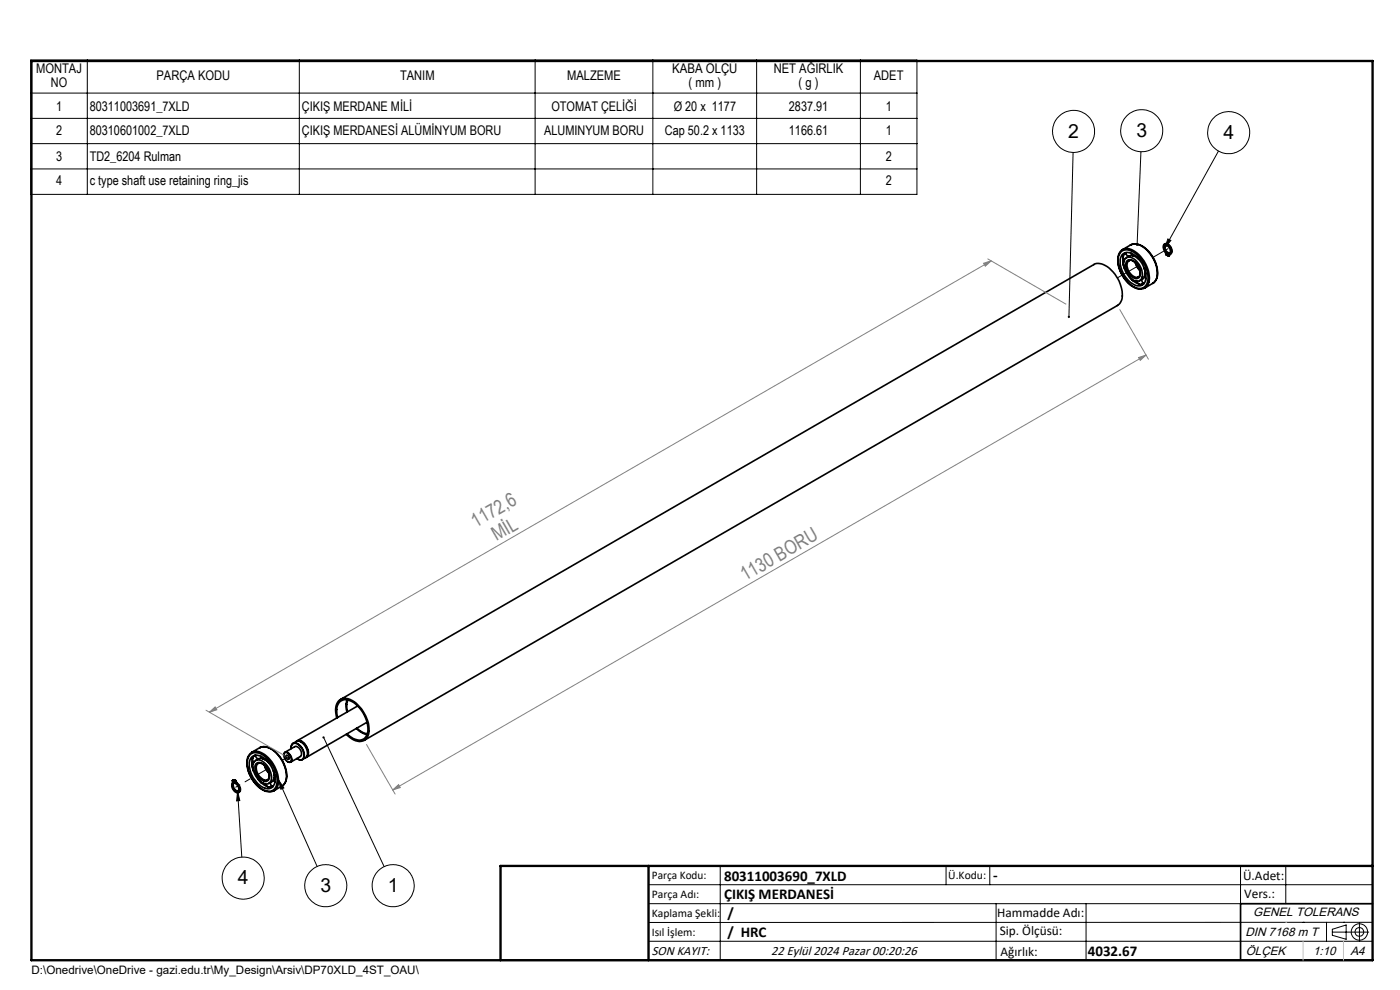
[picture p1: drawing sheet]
<svg xmlns="http://www.w3.org/2000/svg" width="297mm" height="210mm" viewBox="0 0 297 210" stroke-linecap="round" stroke-linejoin="round" font-family="sans-serif">
<g fill="none" stroke="#000" stroke-width=".35">
<path d="M237.8 53.4a2.64 2.64 0 0 1 3.6 .8 6.2 6.2 0 0 1 1.9 6 1.95 1.95 0 0 1-3.2 .4 6.7 6.7 0 0 1-2.8-6.2zM238 54.1a2.15 2.15 0 0 1 3.2 .5 5.3 5.3 0 0 1 1.7 5.2 1.65 1.65 0 0 1-2.7 .4 5.8 5.8 0 0 1-2.5-5.5zM238.2 52.9a2.97 2.97 0 0 0-1 3.4 6.5 6.5 0 0 0 4.4 5l1.3-.2M238.2 52.9a2.65 2.65 0 0 1 3.1 .8 6.5 6.5 0 0 1 2.3 6.5l-.7 .9M238.2 52.9l1.7-.9a2.65 2.65 0 0 1 3.1 .7 6.6 6.6 0 0 1 2.3 6.6l-.8 .8M238.2 55.2v.5M238.3 54.5l.2 .6M238.3 54.4v.1M238.3 54.5v1.5M238.3 56.2l.2 .8M238.4 55.4l-.1 .4 .1 .6M238.7 53.6l-.4 .9"/>
<path d="M238.8 54.8a1.69 1.69 0 0 1 2.3 .6 3.5 3.5 0 0 1 .9 3.9 1.57 1.57 0 0 1-2.2-.4 3.7 3.7 0 0 1-1.2-3.9zM238.9 53.6l.2 .6 .3 .2M238.9 53.7l-.5 .3M239.2 55.2a2.04 2.04 0 0 1 2.4 1.6 1.55 1.55 0 0 1-.4 2.3 2.81 2.81 0 0 1-2.2-3.7zM239.5 55.3a1.45 1.45 0 0 1 1.8 1 1.82 1.82 0 0 1 .2 2.5M239.5 55.3a2.19 2.19 0 0 0 .7 3.1l.5 .4h.8M239.5 55.3h.1M239.5 54.3l-.5 .4M239.6 58.7l.5 .7M239.6 54.3a1.73 1.73 0 0 1 1.8 .5M239.6 54.3l-.1 .1M239.8 52a3.2 3.2 0 0 1 3.7 1.1 6.3 6.3 0 0 1 1.8 6.2l-.8 .8"/>
<path d="M240 53.7l.4 .6M240 59.2l.3 .3M240.3 54.2h-.1M240.3 59.5l.6 .1M240.3 59.5l1.3 .7M240.6 54.3h.3M240.8 55.7l.4 .9 .6 .8M241 55.9l.8 1.3M241.2 59.6l.4 .6M241.2 54.6l.4 .4M241.5 58.8h.1M241.5 54.9l.2 .2"/>
<path d="M242.3 59.3v.4l.4 .4M242.3 59.2h.1M242.4 59.2l-.6 .3M242.7 56.9l.1 .3M242.8 57.1l.2 .5M242.9 58.4l.2 .7M242.9 57.4a1.67 1.67 0 0 1-.5 1.8M242.9 58.6l-.1 .1M242.9 57.6v.1M243.1 58l-.2 .2M247 52.2a.89 .89 0 0 1 .9 .1 .89 .89 0 0 1 .4 .9v.2a.63 .63 0 0 1-.7 .3 .63 .63 0 0 1-.5-.6l-.2-.5zM247 51.8a1.27 1.27 0 0 1 1.6 1.5l-.1 .4-.3 .2"/>
<path d="M247.2 52a1.23 1.23 0 0 0 .6 1.6M247.4 53.7l.1 .3zM247.6 53.7v.4M247.7 53.7v.5l.2 .1M247.7 53.7h.5M247.7 54.1h-.1M247.8 53.6l-.2 .1M247.8 53.6h.1M248 54.1v-.1a.71 .71 0 0 0 .4-1.2 1.22 1.22 0 0 0-1.4-1 1.86 1.86 0 0 0 .3 1.8v.4l.3 .1M248 54.1l-.1 .2M248.1 54.2l-.2 .1M248.1 54l-.1 .1"/>
<path d="M248.1 54v.2M248.1 53.9v.1M241.6 60.2h.1M241.6 60.2l1 .1M242.6 60.1l-.5 .2M244.5 60.1l-1.6 1M53.5 159.6a2.92 2.92 0 0 0-1 3.5 6.3 6.3 0 0 0 4.4 4.8l1.2-.2M53.5 159.6l1.6-1a3.1 3.1 0 0 1 3.5 1.1 6.6 6.6 0 0 1 1.9 6.2l-.6 .8-1.8 1M53.5 159.6a3.5 3.5 0 0 1 3.8 1.5 6.2 6.2 0 0 1 1.5 5.8l-.7 .8M55.2 158.6a3.7 3.7 0 0 1 4.1 1.8 5.9 5.9 0 0 1 1.3 5.5l-.4 .6-.5 .3M60.4 159.7a1.17 1.17 0 0 1 1.4 1.2 .55 .55 0 0 1-.3 .7 .55 .55 0 0 1-.7-.2 1.36 1.36 0 0 1-.4-1.7zM60.4 159.6l2.1-1.2a1.42 1.42 0 0 1 1.4 1.8l-2.2 1.5"/>
<path d="M61.8 158.6a.87 .87 0 0 1 .4-1 .87 .87 0 0 1 1.1 .3 2.56 2.56 0 0 1 1 3.1l-.4 .2-.8-.2M61.8 158.8a.91 .91 0 0 1 .4-1.1 .91 .91 0 0 1 1.2 .3 2.52 2.52 0 0 1 .9 3l-.7 .2-.6-.3M62.2 157.7l.6-.4a1.81 1.81 0 0 1 2.2 1.4 1.52 1.52 0 0 1-.2 2M62.9 157.3a1.52 1.52 0 0 1 2.1 1 1.82 1.82 0 0 1 .1 2.3l-.2 .1M63.2 157.2a2.32 2.32 0 0 1 1.9 3.2M71.4 152.3a3.6 3.6 0 0 1 .7-3.9 3.1 3.1 0 0 1 3.8 1.1 7.2 7.2 0 0 1 2.2 6.4 2.04 2.04 0 0 1-3.1 1l-1.6-1.1M71.6 152.2a3 3 0 0 1 .9-3.6 3 3 0 0 1 3.4 1.2 6.5 6.5 0 0 1 1.9 6.1 1.9 1.9 0 0 1-2.8 .8l-1.4-1M72.2 148.4l159.9-92.3a3.2 3.2 0 0 1 3.6 1.2 7.2 7.2 0 0 1 2.2 6.4l-.3 .6-.5 .5-159.8 92.2M73.6 148.4l-.2 1 .2 1.7M73.8 148.5l-.2 1 .1 1.5M75.6 154.5l1 .8 1.3 .5M75.7 154.5l1.4 .9 .8 .3"/>
<path d="M75.9 149.7l-12.9 7.5M77.9 153.2l-12.9 7.4M49.4 165.6v.2a1.62 1.62 0 0 0 1 2.4 .94 .94 0 0 0 .2-1.6l-.4-.4M49.4 165.6h.1M49.5 165.5h.1M49.5 165.5l-.2 .1M49.5 165.5l-.1 .1M49.5 165.5h.2M49.5 165.6l.2 .5M49.6 166.1a1.16 1.16 0 0 0 1 1.7M49.6 165.6l.1 .5M49.6 165.6h.2"/>
<path d="M49.7 165.5l-.2 .1M49.7 165.5h.1M49.7 166.1a.81 .81 0 0 0 0 1.4 .54 .54 0 0 0 .8 .3 .54 .54 0 0 0 .1-.8l-.5-.7-.4-.2M49.7 166.1h.1M49.8 165.6l.1 .1M49.9 165.7l.1 .2M50 165.5v.1M50 165.5l-.2 .1M50 165.5l-.4 .1M50 165.9l.2 .3M50 165.6l-.1 .1M50 165.6l.1 .2"/>
<path d="M50.1 165.8l.2 .3M50.1 165.8l-.1 .1M50.3 166.1a1.23 1.23 0 0 1 .3 2M50.3 166.1l-.1 .1M53 160.1a2.57 2.57 0 0 1 3.6 .7 6.3 6.3 0 0 1 2 6 1.8 1.8 0 0 1-2.7 .8 6.4 6.4 0 0 1-3.3-6.9zM53.4 161.8l.1 .5M53.5 160.5a2.68 2.68 0 0 1 3.4 1.2 5.2 5.2 0 0 1 1.2 4.8 1.55 1.55 0 0 1-2.3 .5 5.5 5.5 0 0 1-2.7-6zM53.5 162.6l.2 .3M53.5 162.6l.3 1M53.6 160.9l.3 .8M53.8 161.7a.74 .74 0 0 0-.3 .9M53.9 160.4l.3-.2 .2 .5 .4 .3"/>
<path d="M54 160.3l-.4 .7-.1 1.4M54 161.5a1.64 1.64 0 0 1 2.3 .5 3.9 3.9 0 0 1 1.2 3.7 1.26 1.26 0 0 1-2.1 .2 3.9 3.9 0 0 1-1.5-4.2zM54.3 162a1.35 1.35 0 0 1 2 .5 2.61 2.61 0 0 1 .6 3.1 1.49 1.49 0 0 1-2-.7 2.7 2.7 0 0 1-.6-2.9zM54.8 161l-.6 .3M54.8 165.4l.4 .4M55.1 165.7l.3 .3M55.4 160.4l.3 .5M55.4 166l.4 .1M55.4 166a2.91 2.91 0 0 0 2.4 .9M55.6 160.8l-.1 .1M55.7 160.9l.1 .1M55.7 160.9h-.6l-.3 .1"/>
<path d="M55.7 160.9l1 .6M56 161h.3M56.1 162.4l.4 .9 .5 .7M56.2 161.1l.1 .1M56.2 162.5l.8 1.4M56.3 166.3l.4 .6M56.7 161.4l.2 .3M56.8 165.4a1.94 1.94 0 0 0-.4-2.7 1.44 1.44 0 0 0-1.7-.7 2.49 2.49 0 0 0 1.4 3.4h.7M56.9 161.7l.1 .1M56.9 161.7h.1M57.4 166v.3l.5 .6M57.6 166.7l-.5 .2"/>
<path d="M58 163.5l.1 .5M58.1 165.3l.2 .6M58.1 165.3l-.3 .4-.8 .5M58.1 164.1l.2 .4M58.1 163.9v.2M58.1 164.1v1.2M58.2 164.4h.1M58.3 164.7l-.2 .3M60.2 160.2a.6 .6 0 0 1 .4-.7 .6 .6 0 0 1 .7 .3 1.32 1.32 0 0 1 .4 1.8l-.4 .1-.3-.1M60.7 160.3a.47 .47 0 0 1 .5 .2 .47 .47 0 0 1-.1 .6l-.4-.3zM64.8 160.7l-.6 .4M291.2 191.7h-28v12"/>
<path d="M106.2 203.7h185"/>
<circle cx="247.8" cy="54" r=".09"/>
<circle cx="49.5" cy="165.8" r=".1"/>
<circle cx="49.8" cy="165.8" r=".1"/>
</g>
<path d="M241.4 56.4l-4.3 2.5M247.8 52.7l-3.2 1.9M248.4 53.8a1.4 1.4 0 0 0-1.2-2.1M49.7 166.1a.8 .8 0 0 0 0 1.4 .55 .55 0 0 0 .8 .3 .55 .55 0 0 0 .1-.9l-.5-.6-.3-.2M50.5 166.7l-.5 .3M61.3 160.5l-1.4 .8" fill="none" stroke="#000" stroke-width=".21" stroke-dasharray="6.3 1.3 1.3 1.3 1.3 1.3"/>
<path d="M56.7 163.1l-6 3.5" fill="none" stroke="#000" stroke-width=".21" stroke-dasharray="6.3 1.3 1.3 1.3 1.3 1.3" stroke-dashoffset="3.4"/>
<g fill="none" stroke="#000" stroke-width=".21">
<path d="M6.5 12.7h188v28.5h-188zM6.5 19.7h188M18.5 12.7v28.5M63.5 12.7v28.5M113.5 12.7v28.5M138.5 12.7v28.5M160.5 12.7v28.5M182.5 12.7v28.5M6.5 25.1h188M6.5 30.5h188M6.5 35.8h188M227.6 32.3l-.8 34.9"/>
<path d="M242 32.2l-.8 19.8M258.5 32.1l-11.4 20.5M247.8 50.7l.6 .3-1.3 1.6zM68.7 156.4l12.8 27.4M50.4 167.8l.5 2-.7 .1zM50.4 167.8l.9 14M59.1 165.4l1.1 1.7-.6 .3zM59.1 165.4l8.2 18.4M137.6 187.7h153.6M137.6 191.7h153.6M137.6 199.7h153.6M152.8 183.7v20"/>
<path d="M200.7 183.7v4M210 183.7v4M211.3 191.7v12M230.4 191.7v12M263.2 183.7v20M272.8 183.7v8M276.4 195.6h.1M281.4 195.6v4.1M282.6 197.7h7.8M282.6 197.1l3-.9v3l-3-.8zM285 195.6h.1M288.4 195.8v3.8"/>
<path d="M291.2 195.6l-153.6 .1"/>
<circle cx="227.8" cy="27.9" r="4.5"/>
<circle cx="242.2" cy="27.7" r="4.5"/>
<circle cx="260.7" cy="28.2" r="4.5"/>
<circle cx="51.6" cy="186.3" r="4.5"/>
<circle cx="69.1" cy="187.9" r="4.5"/>
<circle cx="83.4" cy="187.9" r="4.5"/>
<circle cx="288.4" cy="197.7" r="1.74"/>
<circle cx="288.4" cy="197.7" r=".93"/>
</g>
<path d="M208.7 55.8l1.6-.5-1.3 1.2zM209.5 54.9l16.6 9.6M210.3 55.3l-165.9 95.8M237.6 65.7l6 10.5M241.5 75.8l1.6-.5-1.2 1.1zM243.1 75.3l-159.8 92.3M43.7 150.7l16.6 9.5M44.4 151.1l1.2-1.1 .4 .6zM77.8 157.9l6 10.5M83.3 167.6l1.3-1.2 .3 .7z" fill="none" stroke="#808080" stroke-width=".21"/>
<path d="M6.7 12.9h284.5v190.8h-284.5zM137.6 183.7v20M291.2 183.7h-185v20" fill="none" stroke="#000" stroke-width=".5"/>
<path d="M272.8 195.6h.1M276.4 199.7v4M285 199.7v4" fill="none" stroke="#c0c0c0" stroke-width=".21"/>
<path d="M226.6 67.1v.3h.2v-.2v.2h.1a.24 .24 0 0 0 0-.3 .24 .24 0 0 0-.3 0zM68.5 156.2a.24 .24 0 0 0 0 .4 .24 .24 0 0 0 .4-.1 .25 .25 0 0 0-.4-.3l.2 .2zM241.1 51.8v.3l.1 .1v-.2v.2l.2-.1v-.3zM247.8 50.7l.6 .3-1.3 1.6zM59.1 165.4l1.1 1.7-.6 .3zM50.4 167.8l.5 2-.7 .1z" fill="#000"/>
<g fill="#808080">
<path d="M83.3 167.6l1.3-1.2 .3 .7zM241.5 75.8l1.6-.5-1.2 1.1z"/>
<path d="M44.4 151.1l1.2-1.1 .4 .6zM208.7 55.8l1.6-.5-1.3 1.2z"/>
</g>
<g font-size="4.1">
<text x="226.6" y="29.2">2</text>
<text x="241.1" y="29">3</text>
<text x="259.5" y="29.4">4</text>
<text x="50.5" y="187.6">4</text>
<text x="68" y="189.2">3</text>
<text x="82.3" y="189.2">1</text>
</g>
<g font-size="4.1" fill="#808080">
<text x="101" y="112" transform="rotate(-30 101 112)">1172,6</text>
<text x="105.3" y="114.8" transform="rotate(-30 105.3 114.8)">MİL</text>
<text x="158.1" y="123.3" transform="rotate(-30 158.1 123.3)">1130 BORU</text>
</g>
<g font-size="3.2">
<text x="153.6" y="186.8">80311003690_7XLD</text>
<text x="153.6" y="190.8">ÇIKIŞ MERDANESİ</text>
<text x="210.7" y="186.6">-</text>
<text x="154.3" y="194.8">/</text>
<text x="154.3" y="198.8">/ HRC</text>
<text x="230.8" y="202.8">4032.67</text>
</g>
<g font-size="2.8">
<text x="7.6" y="15.6">MONTAJ</text>
<text x="33.2" y="17">PARÇA KODU</text>
<text x="84.9" y="17">TANIM</text>
<text x="120.3" y="17">MALZEME</text>
<text x="142.6" y="15.6">KABA ÖLÇÜ</text>
<text x="164.1" y="15.6">NET AĞIRLIK</text>
<text x="185.4" y="17">ADET</text>
<text x="10.8" y="18.4">NO</text>
<text x="11.9" y="23.5">1</text>
<text x="19" y="23.5">80311003691_7XLD</text>
<text x="64" y="23.5">ÇIKIŞ MERDANE MİLİ</text>
<text x="117" y="23.5">OTOMAT ÇELİĞİ</text>
<text x="142.9" y="23.5">Ø 20 x 1177</text>
<text x="146.1" y="18.4">( mm )</text>
<text x="167.4" y="23.5">2837.91</text>
<text x="169.4" y="18.4">( g )</text>
<text x="187.9" y="23.5">1</text>
<text x="11.9" y="28.6">2</text>
<text x="19" y="28.6">80310601002_7XLD</text>
<text x="64" y="28.6">ÇIKIŞ MERDANESİ ALÜMİNYUM BORU</text>
<text x="115.4" y="28.6">ALUMINYUM BORU</text>
<text x="141.1" y="28.6">Cap 50.2 x 1133</text>
<text x="167.4" y="28.6">1166.61</text>
<text x="187.9" y="28.6">1</text>
<text x="11.9" y="34.2">3</text>
<text x="19" y="34.2">TD2_6204 Rulman</text>
<text x="187.9" y="34.2">2</text>
<text x="11.9" y="39.3">4</text>
<text x="19" y="39.3">c type shaft use retaining ring_jis</text>
<text x="187.9" y="39.3">2</text>
<text x="263.7" y="186.7">Ü.Adet:</text>
<text x="263.9" y="190.5">Vers.:</text>
<text x="211.5" y="194.5">Hammadde Adı:</text>
<text x="138.3" y="202.6">SON KAYIT:</text>
<text x="163.6" y="202.6">22 Eylül 2024 Pazar 00:20:26</text>
<text x="212.1" y="198.4">Sip. Ölçüsü:</text>
<text x="212.2" y="202.7">Ağırlık:</text>
</g>
<g font-size="2.6">
<text x="265.9" y="194.4">GENEL TOLERANS</text>
<text x="264.2" y="198.5">DIN 7168 m T</text>
<text x="264.3" y="202.6">ÖLÇEK</text>
<text x="278.5" y="202.6">1:10</text>
<text x="286.5" y="202.6">A4</text>
</g>
<g font-size="2.5">
<text x="138.3" y="186.4">Parça Kodu:</text>
<text x="138.3" y="190.5">Parça Adı:</text>
<text x="201.2" y="186.5">Ü.Kodu:</text>
<text x="138.3" y="194.5">Kaplama Şekli:</text>
<text x="138.3" y="198.6">Isıl İşlem:</text>
<text x="6.7" y="206.7">D:\Onedrive\OneDrive - gazi.edu.tr\My_Design\Arsiv\DP70XLD_4ST_OAU\</text>
</g>
</svg>
